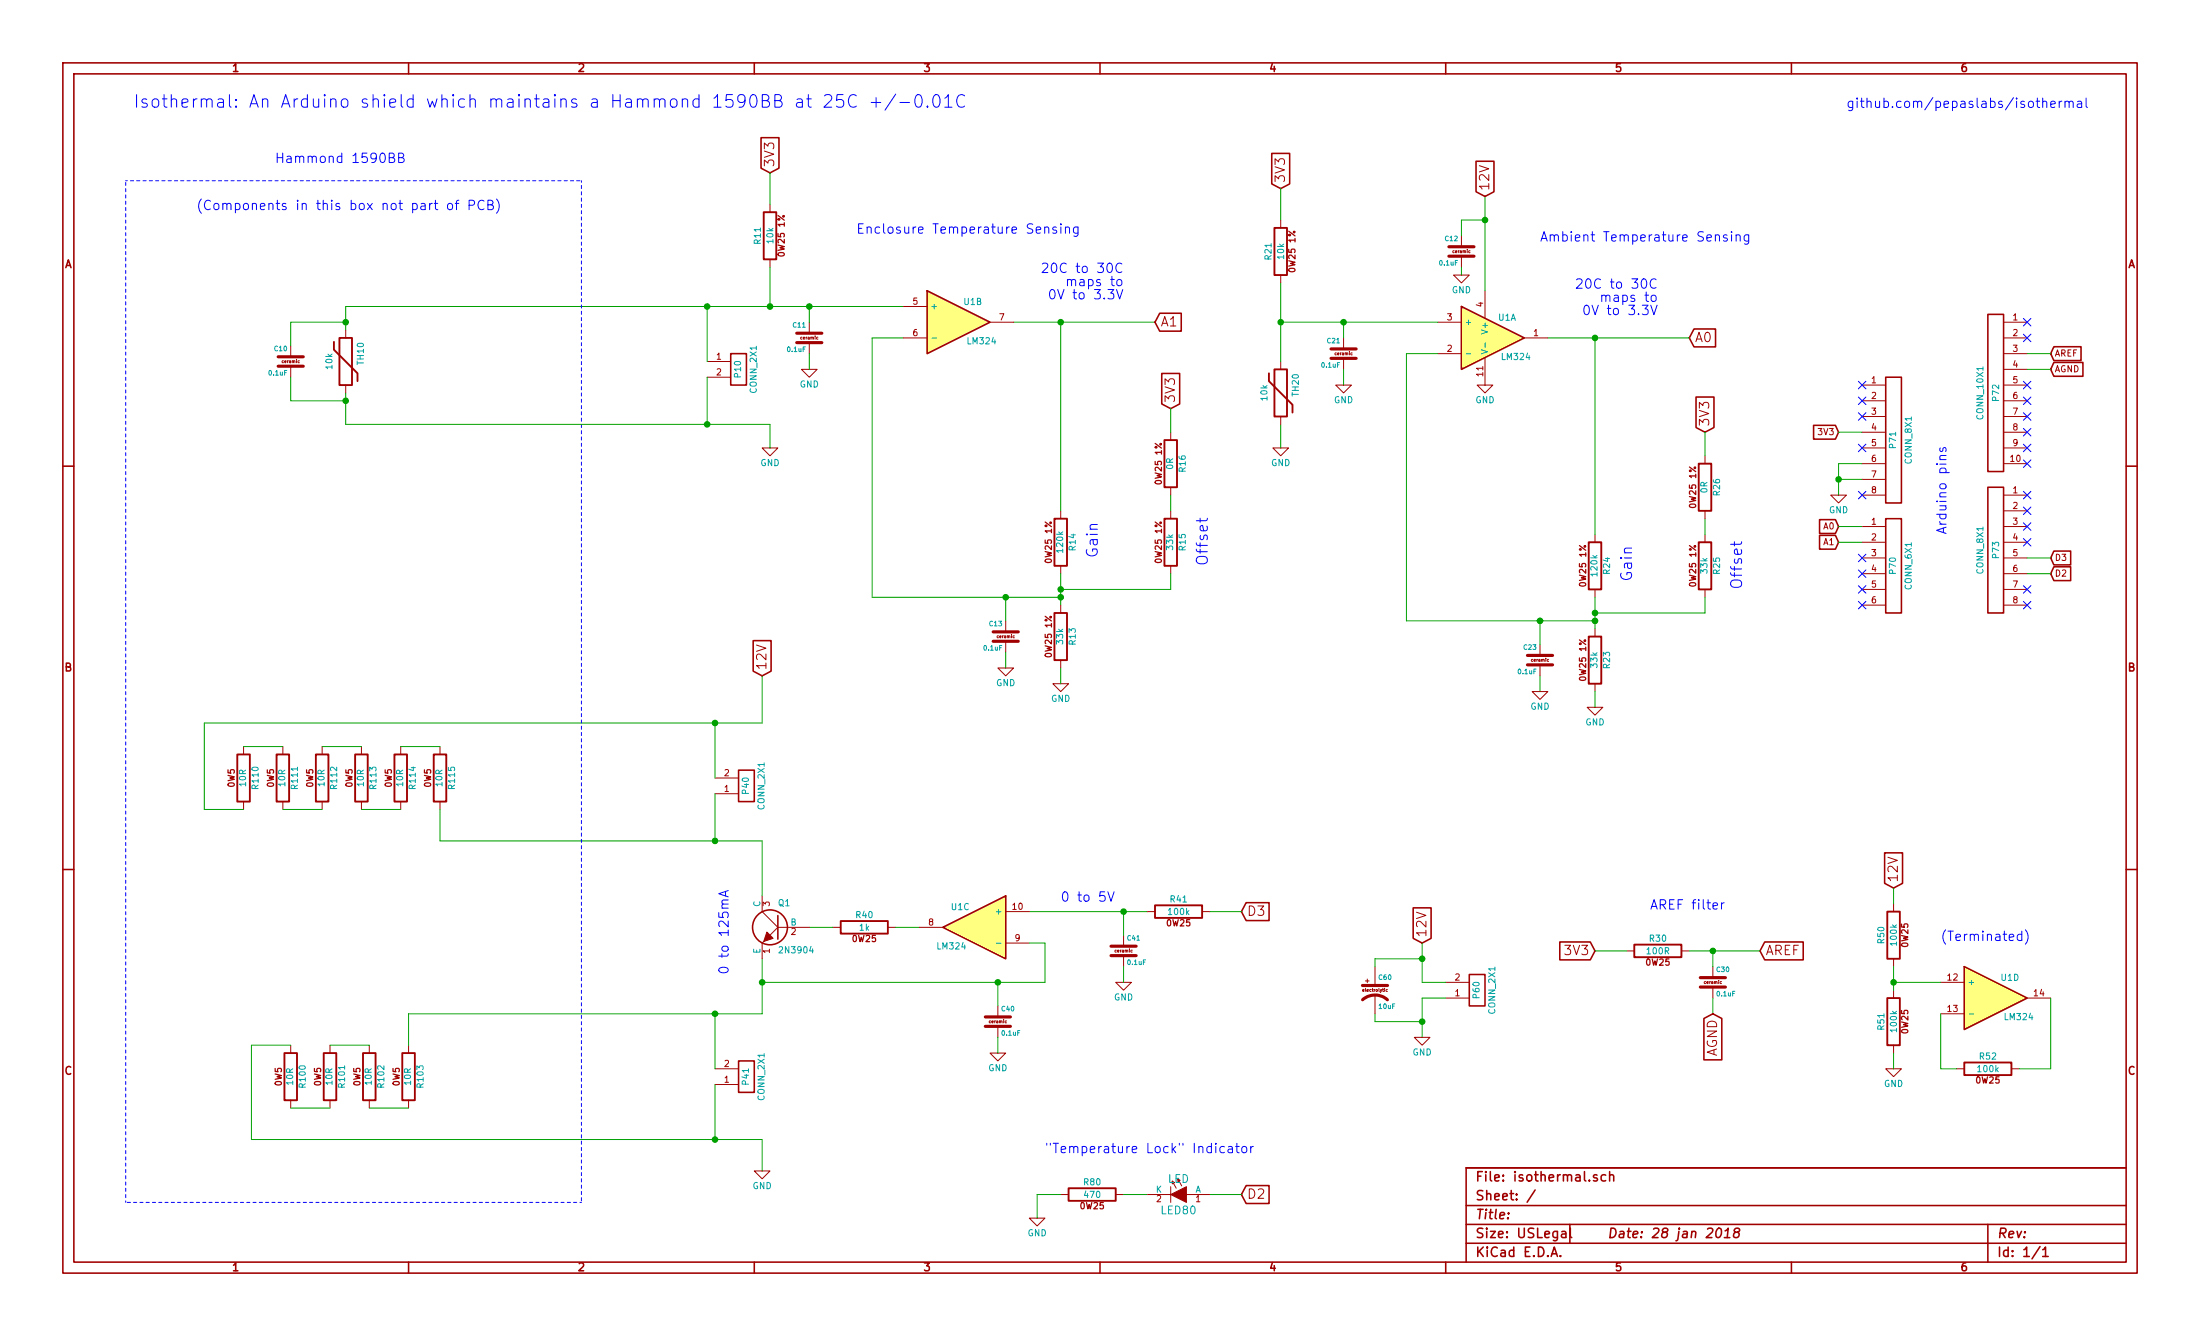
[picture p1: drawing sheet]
EESchema Schematic File Version 2
LIBS:PL_analog_ICs
LIBS:PL_capacitors
LIBS:PL_comms
LIBS:PL_connectors
LIBS:PL_diodes
LIBS:PL_displays
LIBS:PL_GPIB
LIBS:PL_inductors
LIBS:PL_LEDs
LIBS:PL_microcontrollers
LIBS:PL_mounting_holes
LIBS:PL_opamps
LIBS:PL_opto
LIBS:PL_power
LIBS:PL_references
LIBS:PL_regulators
LIBS:PL_relays
LIBS:PL_resistors
LIBS:PL_sensors
LIBS:PL_switchers
LIBS:PL_switches
LIBS:PL_transistors
LIBS:power
LIBS:device
LIBS:transistors
LIBS:conn
LIBS:linear
LIBS:regul
LIBS:74xx
LIBS:cmos4000
LIBS:adc-dac
LIBS:memory
LIBS:xilinx
LIBS:special
LIBS:microcontrollers
LIBS:dsp
LIBS:microchip
LIBS:analog_switches
LIBS:motorola
LIBS:texas
LIBS:intel
LIBS:audio
LIBS:interface
LIBS:digital-audio
LIBS:philips
LIBS:display
LIBS:cypress
LIBS:siliconi
LIBS:opto
LIBS:atmel
LIBS:contrib
LIBS:valves
LIBS:isothermal-cache
EELAYER 27 0
EELAYER END
$Descr USLegal 14000 8500
encoding utf-8
Sheet 1 1
Title ""
Date "28 jan 2018"
Rev ""
Comp ""
Comment1 ""
Comment2 ""
Comment3 ""
Comment4 ""
$EndDescr
$Comp
L R_0W25_1PCT R14
U 1 1
P 6750 3450
F 0 "R14" V 6830 3450 40  0000 C CNN
F 1 "120k" V 6750 3450 40  0000 C CNN
F 2 "~" V 6680 3450 30  0000 C CNN
F 3 "~" H 6750 3450 30  0000 C CNN
	1    6750 3450
	1    0    0    1   
$EndComp
$Comp
L C_CER C12
U 1 1
P 9300 1600
F 0 "C12" H 9320 1660 30  0000 L BNN
F 1 "0.1uF" H 9320 1540 30  0000 L TNN
F 2 "" H 9338 1450 30  0000 C CNN
F 3 "" H 9300 1600 60  0000 C CNN
	1    9300 1600
	-1   0    0    -1  
$EndComp
$Comp
L GND #PWR01
U 1 1
P 9300 1750
F 0 "#PWR01" H 9300 1550 50  0001 C CNN
F 1 "GND" H 9300 1650 40  0000 C CNN
F 2 "~" H 9300 1750 50  0000 C CNN
F 3 "~" H 9300 1750 50  0000 C CNN
	1    9300 1750
	-1   0    0    -1  
$EndComp
Wire Wire Line
	9450 1250 9450 1850
Wire Wire Line
	9450 1400 9300 1400
Wire Wire Line
	9300 1400 9300 1500
Wire Wire Line
	9300 1700 9300 1750
Text GLabel 9450 1250 1    60   Input ~ 0
12V
Connection ~ 9450 1400
$Comp
L GND #PWR02
U 1 1
P 9450 2450
F 0 "#PWR02" H 9450 2250 50  0001 C CNN
F 1 "GND" H 9450 2350 40  0000 C CNN
F 2 "~" H 9450 2450 50  0000 C CNN
F 3 "~" H 9450 2450 50  0000 C CNN
	1    9450 2450
	1    0    0    -1  
$EndComp
$Comp
L GND #PWR03
U 1 1
P 4900 2850
F 0 "#PWR03" H 4900 2650 50  0001 C CNN
F 1 "GND" H 4900 2750 40  0000 C CNN
F 2 "~" H 4900 2850 50  0000 C CNN
F 3 "~" H 4900 2850 50  0000 C CNN
	1    4900 2850
	-1   0    0    -1  
$EndComp
$Comp
L C_CER C10
U 1 1
P 1850 2300
F 0 "C10" H 1870 2360 30  0000 L BNN
F 1 "0.1uF" H 1870 2240 30  0000 L TNN
F 2 "" H 1888 2150 30  0000 C CNN
F 3 "" H 1850 2300 60  0000 C CNN
	1    1850 2300
	-1   0    0    -1  
$EndComp
Text GLabel 4900 1100 1    60   Input ~ 0
3V3
Wire Wire Line
	2200 2500 2200 2700
Wire Wire Line
	2200 2550 1850 2550
Wire Wire Line
	1850 2550 1850 2400
Connection ~ 2200 2550
$Comp
L C_CER C11
U 1 1
P 5150 2150
F 0 "C11" H 5170 2210 30  0000 L BNN
F 1 "0.1uF" H 5170 2090 30  0000 L TNN
F 2 "" H 5188 2000 30  0000 C CNN
F 3 "" H 5150 2150 60  0000 C CNN
	1    5150 2150
	-1   0    0    -1  
$EndComp
$Comp
L GND #PWR04
U 1 1
P 5150 2350
F 0 "#PWR04" H 5150 2150 50  0001 C CNN
F 1 "GND" H 5150 2250 40  0000 C CNN
F 2 "~" H 5150 2350 50  0000 C CNN
F 3 "~" H 5150 2350 50  0000 C CNN
	1    5150 2350
	-1   0    0    -1  
$EndComp
Wire Wire Line
	2200 1950 5750 1950
Wire Wire Line
	5150 2050 5150 1950
Connection ~ 5150 1950
Wire Wire Line
	5150 2350 5150 2250
$Comp
L R_0W25_1PCT R13
U 1 1
P 6750 4050
F 0 "R13" V 6830 4050 40  0000 C CNN
F 1 "33k" V 6750 4050 40  0000 C CNN
F 2 "~" V 6680 4050 30  0000 C CNN
F 3 "~" H 6750 4050 30  0000 C CNN
	1    6750 4050
	1    0    0    1   
$EndComp
$Comp
L R_0W25_1PCT R15
U 1 1
P 7450 3450
F 0 "R15" V 7530 3450 40  0000 C CNN
F 1 "33k" V 7450 3450 40  0000 C CNN
F 2 "~" V 7380 3450 30  0000 C CNN
F 3 "~" H 7450 3450 30  0000 C CNN
	1    7450 3450
	1    0    0    1   
$EndComp
Text GLabel 7450 2600 1    60   Input ~ 0
3V3
Wire Wire Line
	7450 3650 7450 3750
Wire Wire Line
	7450 3750 6750 3750
Wire Wire Line
	6750 3650 6750 3850
Connection ~ 6750 3750
Wire Wire Line
	6750 3250 6750 2050
Wire Wire Line
	6450 2050 7350 2050
Wire Wire Line
	5550 3800 6750 3800
Wire Wire Line
	5550 3800 5550 2150
Wire Wire Line
	5550 2150 5750 2150
Connection ~ 6750 3800
$Comp
L C_CER C13
U 1 1
P 6400 4050
F 0 "C13" H 6420 4110 30  0000 L BNN
F 1 "0.1uF" H 6420 3990 30  0000 L TNN
F 2 "" H 6438 3900 30  0000 C CNN
F 3 "" H 6400 4050 60  0000 C CNN
	1    6400 4050
	-1   0    0    -1  
$EndComp
$Comp
L GND #PWR05
U 1 1
P 6400 4250
F 0 "#PWR05" H 6400 4050 50  0001 C CNN
F 1 "GND" H 6400 4150 40  0000 C CNN
F 2 "~" H 6400 4250 50  0000 C CNN
F 3 "~" H 6400 4250 50  0000 C CNN
	1    6400 4250
	-1   0    0    -1  
$EndComp
$Comp
L GND #PWR06
U 1 1
P 6750 4350
F 0 "#PWR06" H 6750 4150 50  0001 C CNN
F 1 "GND" H 6750 4250 40  0000 C CNN
F 2 "~" H 6750 4350 50  0000 C CNN
F 3 "~" H 6750 4350 50  0000 C CNN
	1    6750 4350
	-1   0    0    -1  
$EndComp
Wire Wire Line
	6400 3950 6400 3800
Connection ~ 6400 3800
Wire Wire Line
	6400 4150 6400 4250
Wire Wire Line
	6750 4250 6750 4350
Text GLabel 10750 2150 2    60   Input ~ 0
A0
Connection ~ 6750 2050
Wire Wire Line
	7450 3250 7450 3150
$Comp
L R_0W25 R41
U 1 1
P 7500 5800
F 0 "R41" V 7580 5800 40  0000 C CNN
F 1 "100k" V 7500 5800 40  0000 C CNN
F 2 "~" V 7430 5800 30  0000 C CNN
F 3 "~" H 7500 5800 30  0000 C CNN
	1    7500 5800
	0    -1   -1   0   
$EndComp
$Comp
L C_CER C41
U 1 1
P 7150 6050
F 0 "C41" H 7170 6110 30  0000 L BNN
F 1 "0.1uF" H 7170 5990 30  0000 L TNN
F 2 "" H 7188 5900 30  0000 C CNN
F 3 "" H 7150 6050 60  0000 C CNN
	1    7150 6050
	1    0    0    -1  
$EndComp
Text GLabel 7900 5800 2    60   Input ~ 0
D3
$Comp
L GND #PWR07
U 1 1
P 7150 6250
F 0 "#PWR07" H 7150 6050 50  0001 C CNN
F 1 "GND" H 7150 6150 40  0000 C CNN
F 2 "~" H 7150 6250 50  0000 C CNN
F 3 "~" H 7150 6250 50  0000 C CNN
	1    7150 6250
	1    0    0    -1  
$EndComp
Wire Wire Line
	7700 5800 7900 5800
Wire Wire Line
	6550 5800 7300 5800
Wire Wire Line
	7150 5800 7150 5950
Wire Wire Line
	7150 6150 7150 6250
Connection ~ 7150 5800
$Comp
L R_0W5 R115
U 1 1
P 2800 4950
F 0 "R115" V 2880 4950 40  0000 C CNN
F 1 "10R" V 2800 4950 40  0000 C CNN
F 2 "~" V 2730 4950 30  0000 C CNN
F 3 "~" H 2800 4950 30  0000 C CNN
	1    2800 4950
	1    0    0    1   
$EndComp
$Comp
L R_0W25 R40
U 1 1
P 5500 5900
F 0 "R40" V 5580 5900 40  0000 C CNN
F 1 "1k" V 5500 5900 40  0000 C CNN
F 2 "~" V 5430 5900 30  0000 C CNN
F 3 "~" H 5500 5900 30  0000 C CNN
	1    5500 5900
	0    -1   -1   0   
$EndComp
Wire Wire Line
	5700 5900 5850 5900
Wire Wire Line
	5300 5900 5150 5900
Wire Wire Line
	4850 6250 6650 6250
Wire Wire Line
	6650 6250 6650 6000
Wire Wire Line
	6650 6000 6550 6000
$Comp
L R_0W5 R103
U 1 1
P 2600 6850
F 0 "R103" V 2680 6850 40  0000 C CNN
F 1 "10R" V 2600 6850 40  0000 C CNN
F 2 "~" V 2530 6850 30  0000 C CNN
F 3 "~" H 2600 6850 30  0000 C CNN
	1    2600 6850
	1    0    0    1   
$EndComp
$Comp
L R_0W5 R102
U 1 1
P 2350 6850
F 0 "R102" V 2430 6850 40  0000 C CNN
F 1 "10R" V 2350 6850 40  0000 C CNN
F 2 "~" V 2280 6850 30  0000 C CNN
F 3 "~" H 2350 6850 30  0000 C CNN
	1    2350 6850
	1    0    0    1   
$EndComp
$Comp
L R_0W5 R101
U 1 1
P 2100 6850
F 0 "R101" V 2180 6850 40  0000 C CNN
F 1 "10R" V 2100 6850 40  0000 C CNN
F 2 "~" V 2030 6850 30  0000 C CNN
F 3 "~" H 2100 6850 30  0000 C CNN
	1    2100 6850
	1    0    0    1   
$EndComp
$Comp
L R_0W5 R100
U 1 1
P 1850 6850
F 0 "R100" V 1930 6850 40  0000 C CNN
F 1 "10R" V 1850 6850 40  0000 C CNN
F 2 "~" V 1780 6850 30  0000 C CNN
F 3 "~" H 1850 6850 30  0000 C CNN
	1    1850 6850
	1    0    0    1   
$EndComp
Connection ~ 4850 6250
Wire Wire Line
	2600 7050 2350 7050
Wire Wire Line
	2350 6650 2100 6650
Wire Wire Line
	2100 7050 1850 7050
$Comp
L GND #PWR08
U 1 1
P 4850 7450
F 0 "#PWR08" H 4850 7250 50  0001 C CNN
F 1 "GND" H 4850 7350 40  0000 C CNN
F 2 "~" H 4850 7450 50  0000 C CNN
F 3 "~" H 4850 7450 50  0000 C CNN
	1    4850 7450
	-1   0    0    -1  
$EndComp
Wire Wire Line
	1600 6650 1600 7250
$Comp
L R_0W5 R114
U 1 1
P 2550 4950
F 0 "R114" V 2630 4950 40  0000 C CNN
F 1 "10R" V 2550 4950 40  0000 C CNN
F 2 "~" V 2480 4950 30  0000 C CNN
F 3 "~" H 2550 4950 30  0000 C CNN
	1    2550 4950
	1    0    0    1   
$EndComp
$Comp
L R_0W5 R113
U 1 1
P 2300 4950
F 0 "R113" V 2380 4950 40  0000 C CNN
F 1 "10R" V 2300 4950 40  0000 C CNN
F 2 "~" V 2230 4950 30  0000 C CNN
F 3 "~" H 2300 4950 30  0000 C CNN
	1    2300 4950
	1    0    0    1   
$EndComp
$Comp
L R_0W5 R112
U 1 1
P 2050 4950
F 0 "R112" V 2130 4950 40  0000 C CNN
F 1 "10R" V 2050 4950 40  0000 C CNN
F 2 "~" V 1980 4950 30  0000 C CNN
F 3 "~" H 2050 4950 30  0000 C CNN
	1    2050 4950
	1    0    0    1   
$EndComp
$Comp
L R_0W5 R111
U 1 1
P 1800 4950
F 0 "R111" V 1880 4950 40  0000 C CNN
F 1 "10R" V 1800 4950 40  0000 C CNN
F 2 "~" V 1730 4950 30  0000 C CNN
F 3 "~" H 1800 4950 30  0000 C CNN
	1    1800 4950
	1    0    0    1   
$EndComp
$Comp
L R_0W5 R110
U 1 1
P 1550 4950
F 0 "R110" V 1630 4950 40  0000 C CNN
F 1 "10R" V 1550 4950 40  0000 C CNN
F 2 "~" V 1480 4950 30  0000 C CNN
F 3 "~" H 1550 4950 30  0000 C CNN
	1    1550 4950
	1    0    0    1   
$EndComp
Wire Wire Line
	2800 4750 2550 4750
Wire Wire Line
	2550 5150 2300 5150
Wire Wire Line
	2300 4750 2050 4750
Wire Wire Line
	2050 5150 1800 5150
Wire Wire Line
	1800 4750 1550 4750
Wire Wire Line
	1300 5150 1550 5150
Text GLabel 4850 4300 1    60   Input ~ 0
12V
Wire Wire Line
	1300 4600 1300 5150
$Comp
L R_0W25 R30
U 1 1
P 10550 6050
F 0 "R30" V 10630 6050 40  0000 C CNN
F 1 "100R" V 10550 6050 40  0000 C CNN
F 2 "~" V 10480 6050 30  0000 C CNN
F 3 "~" H 10550 6050 30  0000 C CNN
	1    10550 6050
	0    -1   -1   0   
$EndComp
$Comp
L C_CER C30
U 1 1
P 10900 6250
F 0 "C30" H 10920 6310 30  0000 L BNN
F 1 "0.1uF" H 10920 6190 30  0000 L TNN
F 2 "" H 10938 6100 30  0000 C CNN
F 3 "" H 10900 6250 60  0000 C CNN
	1    10900 6250
	1    0    0    -1  
$EndComp
Text GLabel 11200 6050 2    60   Input ~ 0
AREF
Text GLabel 10150 6050 0    60   Input ~ 0
3V3
Wire Wire Line
	10750 6050 11200 6050
Wire Wire Line
	10900 6150 10900 6050
Connection ~ 10900 6050
Wire Wire Line
	10900 6450 10900 6350
Wire Wire Line
	10350 6050 10150 6050
Wire Wire Line
	4850 6450 4850 6100
Text Notes 7000 3550 1    70   ~ 0
Gain
Text Notes 7700 3600 1    70   ~ 0
Offset
Text Notes 7150 1750 2    60   ~ 0
20C to 30C\nmaps to\n0V to 3.3V
Text Notes 6750 5750 0    60   ~ 0
0 to 5V
Text Notes 4650 6200 1    60   ~ 0
0 to 125mA
$Comp
L 2N3904 Q1
U 1 1
P 4950 5900
F 0 "Q1" H 4950 6050 40  0000 R CNN
F 1 "2N3904" H 4950 5750 40  0000 R CNN
F 2 "~" H 4950 5900 60  0000 C CNN
F 3 "~" H 4950 5900 60  0000 C CNN
	1    4950 5900
	-1   0    0    -1  
$EndComp
Wire Wire Line
	2600 6450 4850 6450
Wire Wire Line
	2600 6450 2600 6650
Wire Wire Line
	1600 7250 4850 7250
Wire Wire Line
	4850 7250 4850 7450
Wire Wire Line
	2800 5150 2800 5350
Wire Wire Line
	2800 5350 4850 5350
Wire Wire Line
	4850 5350 4850 5700
Wire Wire Line
	1300 4600 4850 4600
Wire Wire Line
	4850 4600 4850 4300
Wire Wire Line
	4900 2700 4900 2850
Wire Notes Line
	800  1150 3700 1150
Wire Notes Line
	3700 1150 3700 7650
Wire Notes Line
	3700 7650 800  7650
Wire Notes Line
	800  7650 800  1150
Text Notes 1750 1050 0    60   ~ 0
Hammond 1590BB
$Comp
L C_CER C40
U 1 1
P 6350 6500
F 0 "C40" H 6370 6560 30  0000 L BNN
F 1 "0.1uF" H 6370 6440 30  0000 L TNN
F 2 "" H 6388 6350 30  0000 C CNN
F 3 "" H 6350 6500 60  0000 C CNN
	1    6350 6500
	1    0    0    -1  
$EndComp
$Comp
L GND #PWR09
U 1 1
P 6350 6700
F 0 "#PWR09" H 6350 6500 50  0001 C CNN
F 1 "GND" H 6350 6600 40  0000 C CNN
F 2 "~" H 6350 6700 50  0000 C CNN
F 3 "~" H 6350 6700 50  0000 C CNN
	1    6350 6700
	1    0    0    -1  
$EndComp
Wire Wire Line
	6350 6600 6350 6700
Wire Wire Line
	6350 6400 6350 6250
Connection ~ 6350 6250
Wire Wire Line
	1850 6650 1600 6650
$Comp
L THERMISTOR TH10
U 1 1
P 2200 2300
F 0 "TH10" V 2300 2350 40  0000 C CNN
F 1 "10k" V 2100 2300 40  0000 C CNN
F 2 "~" H 2200 2300 60  0000 C CNN
F 3 "~" H 2200 2300 60  0000 C CNN
	1    2200 2300
	1    0    0    -1  
$EndComp
$Comp
L R_0W25_1PCT R11
U 1 1
P 4900 1500
F 0 "R11" V 4980 1500 40  0000 C CNN
F 1 "10k" V 4900 1500 40  0000 C CNN
F 2 "~" V 4830 1500 30  0000 C CNN
F 3 "~" H 4900 1500 30  0000 C CNN
	1    4900 1500
	-1   0    0    -1  
$EndComp
Wire Wire Line
	4900 1700 4900 1950
Connection ~ 4900 1950
Wire Wire Line
	4900 1300 4900 1100
Wire Wire Line
	2200 1950 2200 2100
Wire Wire Line
	2200 2050 1850 2050
Wire Wire Line
	1850 2050 1850 2200
Connection ~ 2200 2050
Wire Wire Line
	2200 2700 4900 2700
$Comp
L LM324 U1
U 1 1
P 9500 2150
F 0 "U1" H 9550 2275 40  0000 L CNN
F 1 "LM324" H 9550 2025 40  0000 L CNN
F 2 "~" H 9500 2150 60  0000 C CNN
F 3 "~" H 9500 2150 60  0000 C CNN
	1    9500 2150
	1    0    0    -1  
$EndComp
$Comp
L LM324 U1
U 2 1
P 6100 2050
F 0 "U1" H 6150 2175 40  0000 L CNN
F 1 "LM324" H 6150 1925 40  0000 L CNN
F 2 "~" H 6100 2050 60  0000 C CNN
F 3 "~" H 6100 2050 60  0000 C CNN
	2    6100 2050
	1    0    0    -1  
$EndComp
$Comp
L R_0W25_1PCT R24
U 1 1
P 10150 3600
F 0 "R24" V 10230 3600 40  0000 C CNN
F 1 "120k" V 10150 3600 40  0000 C CNN
F 2 "~" V 10080 3600 30  0000 C CNN
F 3 "~" H 10150 3600 30  0000 C CNN
	1    10150 3600
	1    0    0    1   
$EndComp
$Comp
L GND #PWR010
U 1 1
P 8150 2850
F 0 "#PWR010" H 8150 2650 50  0001 C CNN
F 1 "GND" H 8150 2750 40  0000 C CNN
F 2 "~" H 8150 2850 50  0000 C CNN
F 3 "~" H 8150 2850 50  0000 C CNN
	1    8150 2850
	-1   0    0    -1  
$EndComp
Text GLabel 8150 1200 1    60   Input ~ 0
3V3
$Comp
L C_CER C21
U 1 1
P 8550 2250
F 0 "C21" H 8570 2310 30  0000 L BNN
F 1 "0.1uF" H 8570 2190 30  0000 L TNN
F 2 "" H 8588 2100 30  0000 C CNN
F 3 "" H 8550 2250 60  0000 C CNN
	1    8550 2250
	-1   0    0    -1  
$EndComp
$Comp
L GND #PWR011
U 1 1
P 8550 2450
F 0 "#PWR011" H 8550 2250 50  0001 C CNN
F 1 "GND" H 8550 2350 40  0000 C CNN
F 2 "~" H 8550 2450 50  0000 C CNN
F 3 "~" H 8550 2450 50  0000 C CNN
	1    8550 2450
	-1   0    0    -1  
$EndComp
Wire Wire Line
	8150 2050 9150 2050
Wire Wire Line
	8550 2150 8550 2050
Connection ~ 8550 2050
Wire Wire Line
	8550 2450 8550 2350
$Comp
L R_0W25_1PCT R23
U 1 1
P 10150 4200
F 0 "R23" V 10230 4200 40  0000 C CNN
F 1 "33k" V 10150 4200 40  0000 C CNN
F 2 "~" V 10080 4200 30  0000 C CNN
F 3 "~" H 10150 4200 30  0000 C CNN
	1    10150 4200
	1    0    0    1   
$EndComp
$Comp
L R_0W25_1PCT R25
U 1 1
P 10850 3600
F 0 "R25" V 10930 3600 40  0000 C CNN
F 1 "33k" V 10850 3600 40  0000 C CNN
F 2 "~" V 10780 3600 30  0000 C CNN
F 3 "~" H 10850 3600 30  0000 C CNN
	1    10850 3600
	1    0    0    1   
$EndComp
Text GLabel 10850 2750 1    60   Input ~ 0
3V3
Wire Wire Line
	10850 3800 10850 3900
Wire Wire Line
	10850 3900 10150 3900
Wire Wire Line
	10150 3800 10150 4000
Connection ~ 10150 3900
Wire Wire Line
	10150 3400 10150 2150
Wire Wire Line
	9850 2150 10750 2150
Wire Wire Line
	8950 3950 10150 3950
Wire Wire Line
	8950 3950 8950 2250
Wire Wire Line
	8950 2250 9150 2250
Connection ~ 10150 3950
$Comp
L C_CER C23
U 1 1
P 9800 4200
F 0 "C23" H 9820 4260 30  0000 L BNN
F 1 "0.1uF" H 9820 4140 30  0000 L TNN
F 2 "" H 9838 4050 30  0000 C CNN
F 3 "" H 9800 4200 60  0000 C CNN
	1    9800 4200
	-1   0    0    -1  
$EndComp
$Comp
L GND #PWR012
U 1 1
P 9800 4400
F 0 "#PWR012" H 9800 4200 50  0001 C CNN
F 1 "GND" H 9800 4300 40  0000 C CNN
F 2 "~" H 9800 4400 50  0000 C CNN
F 3 "~" H 9800 4400 50  0000 C CNN
	1    9800 4400
	-1   0    0    -1  
$EndComp
$Comp
L GND #PWR013
U 1 1
P 10150 4500
F 0 "#PWR013" H 10150 4300 50  0001 C CNN
F 1 "GND" H 10150 4400 40  0000 C CNN
F 2 "~" H 10150 4500 50  0000 C CNN
F 3 "~" H 10150 4500 50  0000 C CNN
	1    10150 4500
	-1   0    0    -1  
$EndComp
Wire Wire Line
	9800 4100 9800 3950
Connection ~ 9800 3950
Wire Wire Line
	9800 4300 9800 4400
Wire Wire Line
	10150 4400 10150 4500
Text GLabel 7350 2050 2    60   Input ~ 0
A1
Connection ~ 10150 2150
Wire Wire Line
	10850 3400 10850 3300
Text Notes 10400 3700 1    70   ~ 0
Gain
Text Notes 11100 3750 1    70   ~ 0
Offset
Text Notes 10550 1850 2    60   ~ 0
20C to 30C\nmaps to\n0V to 3.3V
Wire Wire Line
	8150 2700 8150 2850
$Comp
L THERMISTOR TH20
U 1 1
P 8150 2500
F 0 "TH20" V 8250 2550 40  0000 C CNN
F 1 "10k" V 8050 2500 40  0000 C CNN
F 2 "~" H 8150 2500 60  0000 C CNN
F 3 "~" H 8150 2500 60  0000 C CNN
	1    8150 2500
	1    0    0    -1  
$EndComp
$Comp
L R_0W25_1PCT R21
U 1 1
P 8150 1600
F 0 "R21" V 8230 1600 40  0000 C CNN
F 1 "10k" V 8150 1600 40  0000 C CNN
F 2 "~" V 8080 1600 30  0000 C CNN
F 3 "~" H 8150 1600 30  0000 C CNN
	1    8150 1600
	-1   0    0    -1  
$EndComp
Wire Wire Line
	8150 1800 8150 2300
Connection ~ 8150 2050
Wire Wire Line
	8150 1400 8150 1200
$Comp
L LM324 U1
U 3 1
P 6200 5900
F 0 "U1" H 6250 6025 40  0000 L CNN
F 1 "LM324" H 6250 5775 40  0000 L CNN
F 2 "~" H 6200 5900 60  0000 C CNN
F 3 "~" H 6200 5900 60  0000 C CNN
	3    6200 5900
	-1   0    0    -1  
$EndComp
$Comp
L LM324 U1
U 4 1
P 12700 6350
F 0 "U1" H 12750 6475 40  0000 L CNN
F 1 "LM324" H 12750 6225 40  0000 L CNN
F 2 "~" H 12700 6350 60  0000 C CNN
F 3 "~" H 12700 6350 60  0000 C CNN
	4    12700 6350
	1    0    0    -1  
$EndComp
$Comp
L R_0W25 R52
U 1 1
P 12650 6800
F 0 "R52" V 12730 6800 40  0000 C CNN
F 1 "100k" V 12650 6800 40  0000 C CNN
F 2 "~" V 12580 6800 30  0000 C CNN
F 3 "~" H 12650 6800 30  0000 C CNN
	1    12650 6800
	0    -1   -1   0   
$EndComp
$Comp
L R_0W25 R50
U 1 1
P 12050 5950
F 0 "R50" V 12130 5950 40  0000 C CNN
F 1 "100k" V 12050 5950 40  0000 C CNN
F 2 "~" V 11980 5950 30  0000 C CNN
F 3 "~" H 12050 5950 30  0000 C CNN
	1    12050 5950
	-1   0    0    1   
$EndComp
$Comp
L R_0W25 R51
U 1 1
P 12050 6500
F 0 "R51" V 12130 6500 40  0000 C CNN
F 1 "100k" V 12050 6500 40  0000 C CNN
F 2 "~" V 11980 6500 30  0000 C CNN
F 3 "~" H 12050 6500 30  0000 C CNN
	1    12050 6500
	-1   0    0    1   
$EndComp
Text GLabel 12050 5650 1    60   Input ~ 0
12V
Wire Wire Line
	12050 5750 12050 5650
Wire Wire Line
	12050 6150 12050 6300
Wire Wire Line
	12450 6800 12350 6800
Wire Wire Line
	12350 6800 12350 6450
Wire Wire Line
	12850 6800 13050 6800
Wire Wire Line
	13050 6800 13050 6350
Wire Wire Line
	12350 6250 12050 6250
Connection ~ 12050 6250
$Comp
L GND #PWR014
U 1 1
P 12050 6800
F 0 "#PWR014" H 12050 6600 50  0001 C CNN
F 1 "GND" H 12050 6700 40  0000 C CNN
F 2 "~" H 12050 6800 50  0000 C CNN
F 3 "~" H 12050 6800 50  0000 C CNN
	1    12050 6800
	-1   0    0    -1  
$EndComp
Wire Wire Line
	12050 6700 12050 6800
Text Notes 9800 1550 0    60   ~ 0
Ambient Temperature Sensing
Text Notes 12350 6000 0    60   ~ 0
(Terminated)
Text Notes 10500 5800 0    60   ~ 0
AREF filter
$Comp
L CONN_2X1 P10
U 1 1
P 4700 2350
F 0 "P10" V 4700 2350 40  0000 C CNN
F 1 "CONN_2X1" V 4800 2350 40  0000 C CNN
F 2 "~" H 4750 2350 60  0000 C CNN
F 3 "~" H 4750 2350 60  0000 C CNN
	1    4700 2350
	1    0    0    -1  
$EndComp
Wire Wire Line
	4500 2300 4500 1950
Connection ~ 4500 1950
Wire Wire Line
	4500 2400 4500 2700
Connection ~ 4500 2700
$Comp
L CONN_2X1 P40
U 1 1
P 4750 5000
F 0 "P40" V 4750 5000 40  0000 C CNN
F 1 "CONN_2X1" V 4850 5000 40  0000 C CNN
F 2 "~" H 4800 5000 60  0000 C CNN
F 3 "~" H 4800 5000 60  0000 C CNN
	1    4750 5000
	1    0    0    1   
$EndComp
Wire Wire Line
	4550 4950 4550 4600
Connection ~ 4550 4600
Wire Wire Line
	4550 5050 4550 5350
Connection ~ 4550 5350
$Comp
L CONN_2X1 P41
U 1 1
P 4750 6850
F 0 "P41" V 4750 6850 40  0000 C CNN
F 1 "CONN_2X1" V 4850 6850 40  0000 C CNN
F 2 "~" H 4800 6850 60  0000 C CNN
F 3 "~" H 4800 6850 60  0000 C CNN
	1    4750 6850
	1    0    0    1   
$EndComp
Wire Wire Line
	4550 6800 4550 6450
Connection ~ 4550 6450
Wire Wire Line
	4550 6900 4550 7250
Connection ~ 4550 7250
$Comp
L CONN_2X1 P60
U 1 1
P 9400 6300
F 0 "P60" V 9400 6300 40  0000 C CNN
F 1 "CONN_2X1" V 9500 6300 40  0000 C CNN
F 2 "~" H 9450 6300 60  0000 C CNN
F 3 "~" H 9450 6300 60  0000 C CNN
	1    9400 6300
	1    0    0    1   
$EndComp
Text GLabel 9050 6000 1    60   Input ~ 0
12V
$Comp
L GND #PWR015
U 1 1
P 9050 6600
F 0 "#PWR015" H 9050 6400 50  0001 C CNN
F 1 "GND" H 9050 6500 40  0000 C CNN
F 2 "~" H 9050 6600 50  0000 C CNN
F 3 "~" H 9050 6600 50  0000 C CNN
	1    9050 6600
	-1   0    0    -1  
$EndComp
$Comp
L C_EL C60
U 1 1
P 8750 6300
F 0 "C60" H 8770 6360 30  0000 L BNN
F 1 "10uF" H 8770 6210 30  0000 L TNN
F 2 "" H 8788 6150 30  0000 C CNN
F 3 "" H 8750 6300 60  0000 C CNN
	1    8750 6300
	1    0    0    -1  
$EndComp
Wire Wire Line
	9050 6000 9050 6250
Wire Wire Line
	9050 6250 9200 6250
Wire Wire Line
	9200 6350 9050 6350
Wire Wire Line
	9050 6350 9050 6600
Wire Wire Line
	8750 6450 8750 6500
Wire Wire Line
	8750 6500 9050 6500
Connection ~ 9050 6500
Wire Wire Line
	8750 6150 8750 6100
Wire Wire Line
	8750 6100 9050 6100
Connection ~ 9050 6100
Text Notes 1250 1350 0    60   ~ 0
(Components in this box not part of PCB)
$Comp
L CONN_6X1 P70
U 1 1
P 12050 3600
F 0 "P70" V 12050 3600 40  0000 C CNN
F 1 "CONN_6X1" V 12150 3600 40  0000 C CNN
F 2 "~" H 12100 3800 60  0000 C CNN
F 3 "~" H 12100 3800 60  0000 C CNN
	1    12050 3600
	1    0    0    -1  
$EndComp
$Comp
L CONN_8X1 P71
U 1 1
P 12050 2800
F 0 "P71" V 12050 2800 40  0000 C CNN
F 1 "CONN_8X1" V 12150 2800 40  0000 C CNN
F 2 "~" H 12100 3100 60  0000 C CNN
F 3 "~" H 12100 3100 60  0000 C CNN
	1    12050 2800
	1    0    0    -1  
$EndComp
$Comp
L CONN_8X1 P73
U 1 1
P 12700 3500
F 0 "P73" V 12700 3500 40  0000 C CNN
F 1 "CONN_8X1" V 12800 3500 40  0000 C CNN
F 2 "~" H 12750 3800 60  0000 C CNN
F 3 "~" H 12750 3800 60  0000 C CNN
	1    12700 3500
	-1   0    0    -1  
$EndComp
$Comp
L CONN_10X1 P72
U 1 1
P 12700 2500
F 0 "P72" V 12700 2500 40  0000 C CNN
F 1 "CONN_10X1" V 12800 2500 40  0000 C CNN
F 2 "~" H 12750 2900 60  0000 C CNN
F 3 "~" H 12750 2900 60  0000 C CNN
	1    12700 2500
	-1   0    0    -1  
$EndComp
Text Notes 12400 3400 1    60   ~ 0
Arduino pins
Text GLabel 13050 2250 2    40   Input ~ 0
AREF
Wire Wire Line
	12900 2250 13050 2250
Text GLabel 10900 6450 3    60   Input ~ 0
AGND
Text GLabel 13050 2350 2    40   Input ~ 0
AGND
Wire Wire Line
	12900 2350 13050 2350
Text GLabel 11700 2750 0    40   Input ~ 0
3V3
Wire Wire Line
	11700 2750 11850 2750
$Comp
L GND #PWR016
U 1 1
P 11700 3150
F 0 "#PWR016" H 11700 2950 50  0001 C CNN
F 1 "GND" H 11700 3050 40  0000 C CNN
F 2 "~" H 11700 3150 50  0000 C CNN
F 3 "~" H 11700 3150 50  0000 C CNN
	1    11700 3150
	-1   0    0    -1  
$EndComp
Wire Wire Line
	11700 2950 11700 3150
Wire Wire Line
	11700 2950 11850 2950
Wire Wire Line
	11850 3050 11700 3050
Connection ~ 11700 3050
Text GLabel 11700 3350 0    40   Input ~ 0
A0
Wire Wire Line
	11700 3350 11850 3350
Text GLabel 13050 3550 2    40   Input ~ 0
D3
Wire Wire Line
	12900 3550 13050 3550
NoConn ~ 12900 2050
NoConn ~ 12900 2150
NoConn ~ 12900 2450
NoConn ~ 12900 2550
NoConn ~ 12900 2650
NoConn ~ 12900 2750
NoConn ~ 12900 2850
NoConn ~ 12900 2950
NoConn ~ 12900 3150
NoConn ~ 12900 3250
NoConn ~ 12900 3350
NoConn ~ 12900 3450
NoConn ~ 12900 3750
NoConn ~ 12900 3850
NoConn ~ 11850 3850
NoConn ~ 11850 3750
NoConn ~ 11850 3650
NoConn ~ 11850 3550
NoConn ~ 11850 3150
NoConn ~ 11850 2850
NoConn ~ 11850 2650
NoConn ~ 11850 2550
NoConn ~ 11850 2450
$Comp
L LED LED80
U 1 1
P 7500 7600
F 0 "LED80" H 7500 7700 50  0000 C CNN
F 1 "LED" H 7500 7500 50  0000 C CNN
F 2 "~" H 7500 7600 60  0000 C CNN
F 3 "~" H 7500 7600 60  0000 C CNN
	1    7500 7600
	-1   0    0    1   
$EndComp
$Comp
L R_0W25 R80
U 1 1
P 6950 7600
F 0 "R80" V 7030 7600 40  0000 C CNN
F 1 "470" V 6950 7600 40  0000 C CNN
F 2 "~" V 6880 7600 30  0000 C CNN
F 3 "~" H 6950 7600 30  0000 C CNN
	1    6950 7600
	0    -1   -1   0   
$EndComp
$Comp
L GND #PWR017
U 1 1
P 6600 7750
F 0 "#PWR017" H 6600 7550 50  0001 C CNN
F 1 "GND" H 6600 7650 40  0000 C CNN
F 2 "~" H 6600 7750 50  0000 C CNN
F 3 "~" H 6600 7750 50  0000 C CNN
	1    6600 7750
	1    0    0    -1  
$EndComp
Wire Wire Line
	6600 7750 6600 7600
Wire Wire Line
	6600 7600 6750 7600
Wire Wire Line
	7150 7600 7300 7600
Text GLabel 7900 7600 2    60   Input ~ 0
D2
Wire Wire Line
	7700 7600 7900 7600
Text Notes 6650 7350 0    60   ~ 0
"Temperature Lock" Indicator
Text GLabel 13050 3650 2    40   Input ~ 0
D2
Wire Wire Line
	12900 3650 13050 3650
Text GLabel 11700 3450 0    40   Input ~ 0
A1
Wire Wire Line
	11700 3450 11850 3450
Text Notes 5450 1500 0    60   ~ 0
Enclosure Temperature Sensing
$Comp
L R_0W25_1PCT R16
U 1 1
P 7450 2950
F 0 "R16" V 7530 2950 40  0000 C CNN
F 1 "0R" V 7450 2950 40  0000 C CNN
F 2 "~" V 7380 2950 30  0000 C CNN
F 3 "~" H 7450 2950 30  0000 C CNN
	1    7450 2950
	1    0    0    1   
$EndComp
Wire Wire Line
	7450 2750 7450 2600
$Comp
L R_0W25_1PCT R26
U 1 1
P 10850 3100
F 0 "R26" V 10930 3100 40  0000 C CNN
F 1 "0R" V 10850 3100 40  0000 C CNN
F 2 "~" V 10780 3100 30  0000 C CNN
F 3 "~" H 10850 3100 30  0000 C CNN
	1    10850 3100
	1    0    0    1   
$EndComp
Wire Wire Line
	10850 2900 10850 2750
Text Notes 850  700  0    80   ~ 0
Isothermal: An Arduino shield which maintains a Hammond 1590BB at 25C +/-0.01C
Text Notes 11750 700  0    60   ~ 0
github.com/pepaslabs/isothermal
$EndSCHEMATC
